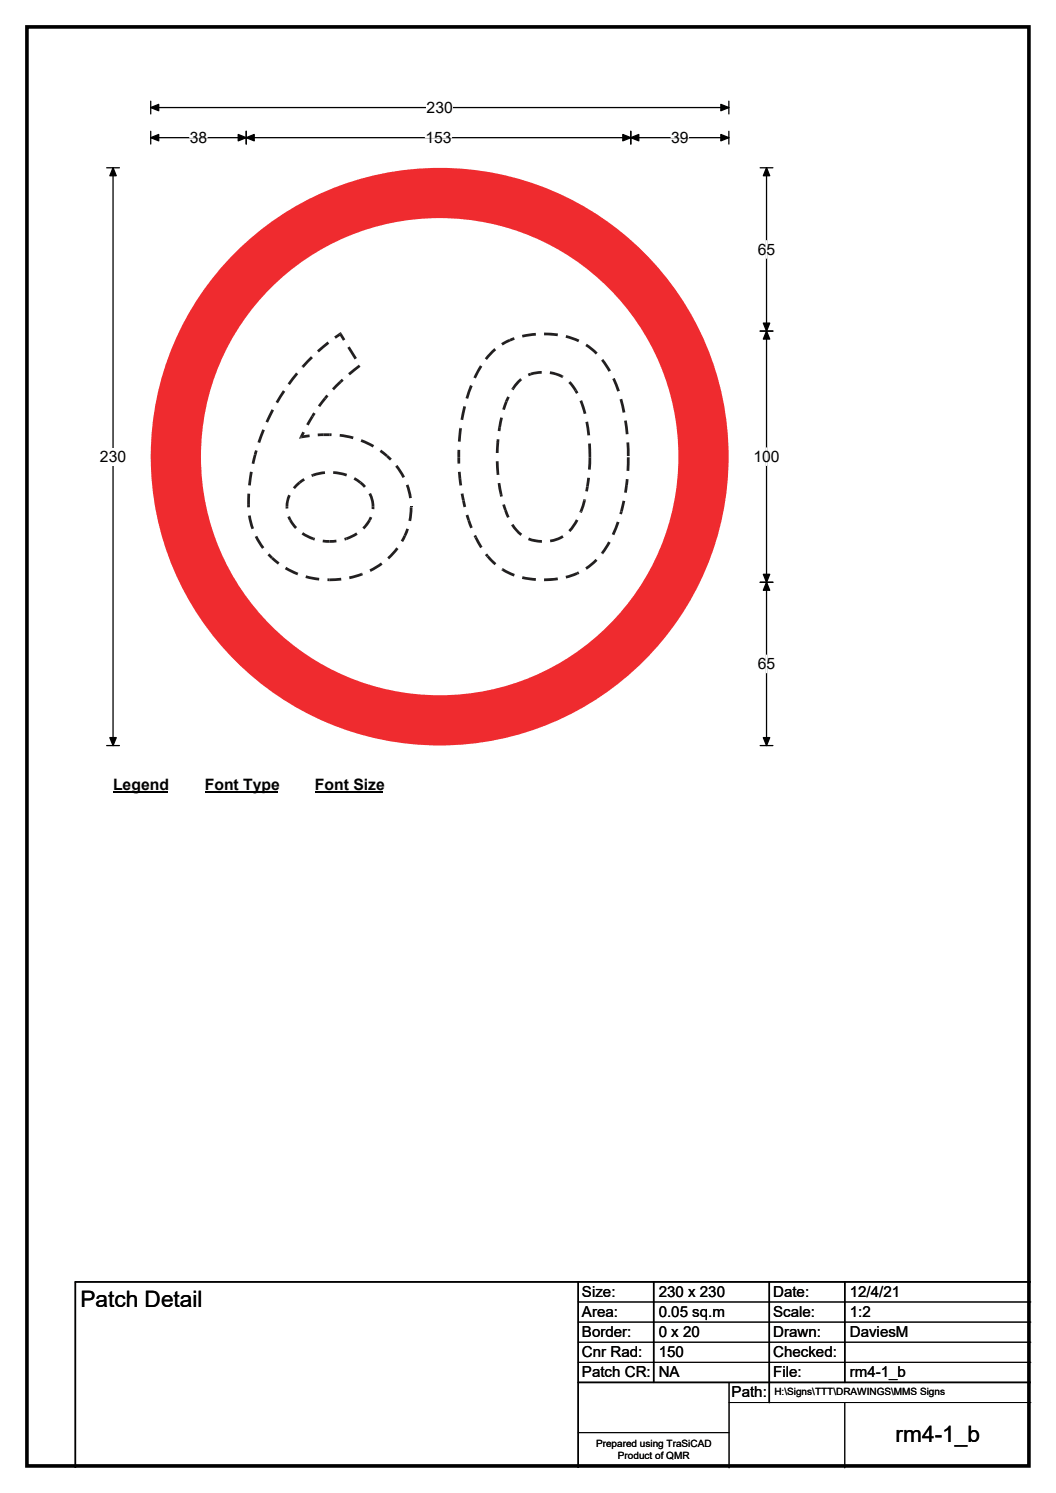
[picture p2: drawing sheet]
<svg xmlns="http://www.w3.org/2000/svg" width="210mm" height="297mm" viewBox="0 0 210 297" stroke-linecap="round" stroke-linejoin="round" font-family="sans-serif">
<path d="M5.4 5.4h199.2v286.3h-199.2z" fill="none" stroke="#000" stroke-width=".72"/>
<path d="M30 21.4h114.9M30 20.1v2.6M144.9 20.1v2.6" fill="none" stroke="#000" stroke-width=".25"/>
<path d="M30 21.4l1.6-.6v1.2zM143.3 20.8l1.6 .6-1.6 .6z" fill="#000" stroke="#000" stroke-width=".25"/>
<path d="M84.8 19.7h5.2v3.5h-5.2z" fill="#fff"/>
<path d="M21.2 33.4h2.5M22.5 33.4v114.9M30 27.4h114.9M30 26.1v2.6M49 26.1v2.6M125.4 26.1v2.6M144.9 26.1v2.6M21.2 148.3h2.5" fill="none" stroke="#000" stroke-width=".25"/>
<path d="M22.5 33.4l.6 1.6h-1.3zM30 27.4l1.6-.6v1.2zM49 27.4l1.5-.6v1.2zM47.4 26.8l1.6 .6-1.6 .6zM123.8 26.8l1.6 .6-1.6 .6zM125.4 27.4l1.6-.6v1.2zM143.3 26.8l1.6 .6-1.6 .6zM21.8 146.7h1.3l-.6 1.6z" fill="#000" stroke="#000" stroke-width=".25"/>
<path d="M37.7 27.4h3.5M84.6 27.4h5.2M133.4 27.4h3.5" fill="none" stroke="#fff" stroke-width=".25"/>
<path d="M19.9 89.1h5.2v3.5h-5.2z" fill="#fff"/>
<path d="M151.2 33.4h2.5M152.4 33.4v114.9M151.2 65.9h2.5M151.2 115.8h2.5M151.2 148.3h2.5" fill="none" stroke="#000" stroke-width=".25"/>
<path d="M152.4 33.4l.7 1.6h-1.3zM152.4 65.9l.7 1.6h-1.3zM151.8 64.3h1.3l-.7 1.6zM151.8 114.3h1.3l-.7 1.5zM152.4 115.8l.7 1.6h-1.3zM151.8 146.7h1.3l-.7 1.6z" fill="#000" stroke="#000" stroke-width=".25"/>
<path d="M152.4 47.9v3.5M152.4 89.1v3.5M152.4 130.3v3.5" fill="none" stroke="#fff" stroke-width=".25"/>
<path d="M22.5 154.3h10.7v3.5h-10.7z" fill="#fff"/>
<path d="M22.5 157.6h10.7" fill="none" stroke="#000" stroke-width=".32"/>
<path d="M40.7 154.3h14.4v3.5h-14.4z" fill="#fff"/>
<path d="M40.7 157.6h14.4" fill="none" stroke="#000" stroke-width=".32"/>
<path d="M62.6 154.3h13.5v3.5h-13.5z" fill="#fff"/>
<path d="M62.6 157.6h13.5" fill="none" stroke="#000" stroke-width=".32"/>
<circle cx="87.4" cy="90.8" r="57.5" fill="#fff"/>
<circle cx="87.4" cy="90.9" r="52.5" fill="none" stroke="#ef2b2f" stroke-width="10"/>
<g fill="#221f20">
<path d="M81.5 100.9h.5l-.3 2.8-.5-.1z"/>
<path d="M80.8 105.1l.5 .2-.5 1.4-.5-.2z"/>
<path d="M80.3 106.5l.5 .2-.6 1.1-.5-.2z"/>
<path d="M78.8 108.9l.4 .3-1.8 2.1-.4-.4z"/>
<path d="M73.5 113.3l2.3-1.4 .3 .5-2.4 1.4z"/>
<path d="M71.9 114l.1-.1 .2 .5-.1 .1z"/>
<path d="M69.4 114.7l2.5-.7 .2 .5-2.6 .7z"/>
<path d="M65.6 115.1l2.2-.1 .1 .5-2.3 .1z"/>
<path d="M65.1 115.1h.5v.5h-.5z"/>
<path d="M60.9 114.5l2.6 .5-.1 .5-2.7-.5z"/>
<path d="M59.3 113.9l-.2 .6z"/>
<path d="M56.9 112.8l2.4 1.1-.2 .5-2.5-1.2z"/>
<path d="M54.3 110.8l1.3 1.1-.3 .4-1.4-1.1z"/>
<path d="M53.2 110.5l.4-.4 .7 .7-.4 .4z"/>
<path d="M50.7 106.8l.5-.2 1.4 2.3-.5 .3z"/>
<path d="M49.3 102.6h.6l.6 2.5-.5 .2z"/>
<path d="M49.1 100.3h.6v.6h-.5z"/>
<path d="M49.2 98.2h.5v2.1h-.6z"/>
<path d="M49.7 93.8l.5 .1-.3 2.7-.6-.1z"/>
<path d="M50.5 90.4l.5 .2-.4 1.7-.6-.1z"/>
<path d="M50.7 89.6l.5 .1-.2 .9-.5-.2z"/>
<path d="M52.2 85.4l.5 .2-1 2.5-.5-.1z"/>
<path d="M54 81.4l.5 .3-1.2 2.4-.5-.2z"/>
<path d="M56.2 77.7l.5 .3-1.4 2.2-.5-.2z"/>
<path d="M58.9 74.1l.4 .3-1.7 2.2-.4-.3z"/>
<path d="M60 72.8l.4 .4-.5-.3z"/>
<path d="M61.8 70.9l.4 .3-1.8 2-.4-.4z"/>
<path d="M63 69.7l2.1-1.8 .4 .5-2.1 1.7z"/>
<path d="M66.4 67l1.1-.8 .4 .1-.4 .3 .3 .1-1 .7z"/>
<path d="M67.5 66.2l.3-.1 .1 .2z"/>
<path d="M67.5 66.6l.4-.3 .8 1.2-.5 .3z"/>
<path d="M69.1 69.2l.4-.3 1.5 2.3-.5 .3z"/>
<path d="M69.2 74.3l2.2-1.8 .3 .5-2.1 1.7z"/>
<path d="M67.5 75.8l.5-.4 .3 .4-.4 .4z"/>
<path d="M66.9 76.4l.6-.6 .4 .4-1.5 1.5-.4-.4z"/>
<path d="M64.9 78.5l.4 .4-.4 .5-.5-.3z"/>
<path d="M64.4 79.1l.5 .3-1.2 1.6-.5-.3z"/>
<path d="M62.3 82l.5 .3-.4 .7-.5-.3z"/>
<path d="M61.9 82.7l.5 .3-1 1.7-.5-.3z"/>
<path d="M60.1 85.9l.5 .2-.5 1-.2-.4v.5l-.3-.4z"/>
<path d="M59.6 86.8l.3 .4-.5 .1z"/>
<path d="M59.9 86.7l1.6-.3 .1 .6-1.7 .2z"/>
<path d="M63.2 86.3l1.1-.1v.6h-1.1z"/>
<path d="M64.3 86.2h1.3v.6h-1.3z"/>
<path d="M65.6 86.2h.3v.6h-.3z"/>
<path d="M67.6 86.3l2.7 .5-.1 .6-2.7-.5z"/>
<path d="M71.9 87.4l-.2 .5z"/>
<path d="M71.9 87.4l2.5 1.1-.3 .5-2.4-1.1z"/>
<path d="M75.8 89.5l1.4 1-.4 .4-1.3-1z"/>
<path d="M77.2 90.5l.7 .7-.4 .4-.7-.7z"/>
<path d="M78.6 92.8l.5-.3 1.4 2.3-.4 .3z"/>
<path d="M80.7 96.6l.5-.2 .7 2.7h-.6z"/>
<path d="M81.5 100.7h.5v.2h-.5z"/>
<path d="M73.3 98.3l.5-.2 .5 1.6 .1 1.1h-.5l-.1-1z"/>
<path d="M73.3 98.3l.5-.2z"/>
<path d="M71.9 95.8l.9 .9-.4 .3-.9-.8z"/>
<path d="M70.6 95l1.3 .8-.4 .4-1.2-.8z"/>
<path d="M66.3 93.7l2.7 .6-.1 .5-2.7-.5z"/>
<path d="M62.2 94.3l2.4-.6v.6l-2.2 .5z"/>
<path d="M61.9 94.4l.3-.1 .2 .5-.3 .1z"/>
<path d="M59.4 95.8l.9-.7 .3 .5-.9 .6z"/>
<path d="M59 96.1l.4-.3 .3 .4-1 1.1-.5-.3z"/>
<path d="M57.3 98.4l.5 .2-.4 1.2-.1 1h-.5l.2-1.4z"/>
<path d="M56.8 100.8h.5v.4h-.5z"/>
<path d="M57.1 102.9l.6-.2 .3 .7-.5 .2z"/>
<path d="M57.5 103.6l.5-.2 1.1 1.5-.4 .3z"/>
<path d="M60.3 105.9l2.1 1-.2 .5-2.2-1z"/>
<path d="M62.4 106.9l.3 .1-.2 .5-.3-.1z"/>
<path d="M64.2 107.4l1.3 .1v.5l-1.4-.1z"/>
<path d="M65.5 107.5l1.4-.1v.5l-1.4 .1z"/>
<path d="M68.4 107l.4-.1 .2 .5-.4 .1z"/>
<path d="M68.8 106.9l2-1 .3 .5-2.1 1z"/>
<path d="M73.2 103.4l.5 .2-1.3 1.7-.3-.4z"/>
<path d="M73.5 102.8l.5 .2-.3 .6-.5-.2z"/>
<path d="M73.9 100.8h.5v.5h-.5z"/>
<path d="M124.7 91h.5l-.1 2.7h-.5z"/>
<path d="M124.4 95.3l.6 .1-.1 1.1h-.6z"/>
<path d="M124.3 96.5h.6l-.3 1.6-.5-.1z"/>
<path d="M123.8 99.6l.5 .1-.5 2.1-.5-.1z"/>
<path d="M123.3 101.7l.5 .1-.1 .6-.6-.2z"/>
<path d="M122.6 103.8l.6 .1-1 2.6-.5-.2z"/>
<path d="M121.6 106.3l.6 .2z"/>
<path d="M120.9 107.7l.5 .3-1.5 2.3-.4-.4z"/>
<path d="M119.5 109.9l.4 .4z"/>
<path d="M116.4 112.9l2-1.7 .4 .4-2.1 1.7z"/>
<path d="M114.7 113.8l.3-.1 .2 .5-.3 .1z"/>
<path d="M112.5 114.6l2.2-.8 .2 .5-2.3 .8z"/>
<path d="M108.2 115.1l2.7-.2 .1 .5-2.8 .2z"/>
<path d="M103.9 114.6l2.7 .4-.1 .6-2.7-.4z"/>
<path d="M100.1 113.1l2.3 1.1-.2 .5-2.4-1.2z"/>
<path d="M100 113l.1 .1-.3 .4h-.1z"/>
<path d="M96.8 110.8l.4-.3 1.5 1.6-.4 .4z"/>
<path d="M96.4 110.4l.5-.3 .3 .4-.4 .3z"/>
<path d="M94.4 107l.4-.2 1.1 2-.4 .3z"/>
<path d="M94.2 106.7l.5-.3 .1 .4-.4 .2z"/>
<path d="M92.9 103.6l.6-.2 .5 1.5-.5 .2z"/>
<path d="M92.6 102.5l.5-.1 .4 1-.6 .2z"/>
<path d="M91.9 99.6l.5-.1 .3 1.3-.5 .1z"/>
<path d="M91.6 98.3l.5-.2 .3 1.4-.5 .1z"/>
<path d="M91.2 95.3l.5-.1 .2 1.3-.5 .1z"/>
<path d="M91.1 93.9h.5l.1 1.3-.5 .1z"/>
<path d="M91 91h.5v1.2h-.5z"/>
<path d="M91 89.5h.5v1.5h-.5z"/>
<path d="M91.3 85.3h.5l-.2 2.6-.5-.1z"/>
<path d="M91.3 85.1l.6 .1-.1 .1h-.5z"/>
<path d="M92.1 80.8l.6 .1-.6 2.7-.5-.1z"/>
<path d="M93.5 76.6l.5 .2-.9 2.6-.5-.2z"/>
<path d="M95.4 72.7l.5 .2-1.3 2.4-.5-.2z"/>
<path d="M97.5 70l.8-.7 .4 .4-1.9 1.9-.4-.3z"/>
<path d="M99.7 68.3l1.6-.9 .2 .5-1.5 .8z"/>
<path d="M101.3 67.4l.9-.3 .2 .5-.9 .3z"/>
<path d="M103.8 66.6l2.7-.4 .1 .6-2.7 .4z"/>
<path d="M108.2 66.2l2.8 .2-.1 .5-2.7-.2z"/>
<path d="M112.6 66.7l2.6 .9-.2 .5-2.5-.9z"/>
<path d="M116.7 68.4l2.2 1.7-.5 .4-2-1.6z"/>
<path d="M119.5 71.8l.5-.4 1.5 2.3-.5 .3z"/>
<path d="M121.8 75.4l.4-.2 1.1 2.5-.6 .2z"/>
<path d="M123.2 79.5l.5-.2 .7 2.7-.6 .1z"/>
<path d="M124.1 83.7l.5-.1 .4 2.8h-.6z"/>
<path d="M124.6 88h.5l.1 2.7h-.5z"/>
<path d="M116.9 88.3l.6-.1 .1 2.8h-.6z"/>
<path d="M116.4 84l.5-.1 .4 2.7h-.5z"/>
<path d="M115.2 79.8l.5-.2 .9 2.7-.5 .1z"/>
<path d="M114.2 77.8l.5-.2 .3 .5-.5 .3z"/>
<path d="M113 76.2l.5-.3 1.2 1.7-.5 .2z"/>
<path d="M111.9 74.7l.2 .1-.3 .4h-.1z"/>
<path d="M109.4 73.9l1.5 .3 1 .5-.2 .5-1.2-.5-1.2-.3z"/>
<path d="M105.5 74.2l2.2-.4v.6l-2.1 .3z"/>
<path d="M104.9 74.4l.6-.2 .1 .5-.4 .2z"/>
<path d="M103.4 75.3l.4 .4z"/>
<path d="M102.9 75.7l.5-.4 .4 .4-1.5 1.7-.5-.2z"/>
<path d="M101.8 77.2l.5 .2-.2 .3-.4-.3z"/>
<path d="M100.9 78.8l.5 .3-.5 .9-.5-.2z"/>
<path d="M100.4 79.8l.5 .2-.5 1.6-.5-.2z"/>
<path d="M99.5 83l.5 .1-.4 1.9-.5-.1z"/>
<path d="M99.1 84.9l.5 .1-.1 .8-.5-.1z"/>
<path d="M98.8 87.4h.5v.6l-.6-.1z"/>
<path d="M98.7 87.9l.6 .1-.2 2.1h-.5z"/>
<path d="M98.6 91.8h.5l.2 2.6-.5 .1z"/>
<path d="M99 96.1h.5l.4 2.2-.5 .1z"/>
<path d="M99.4 98.4l.5-.1 .1 .4-.5 .1z"/>
<path d="M99.9 100.5l.5-.2 .4 1.1-.6 .2z"/>
<path d="M100.2 101.6l.6-.2 .5 1.4-.5 .2z"/>
<path d="M101.6 104.5l.5-.3 .8 1.1 .9 .9-.3 .4-1-.9z"/>
<path d="M105.2 107l1 .3 1.6 .1v.6l-1.5-.2-1.3-.3z"/>
<path d="M109.3 107.4l1.6-.4 .9-.5 .3 .5-1 .5-1.7 .4z"/>
<path d="M114.5 103.3l.5 .3-1.6 2.3-.4-.4z"/>
<path d="M115.3 101.6l.5 .3-.1 .2-.5-.2z"/>
<path d="M116 99.5l.5 .1-.7 2.3-.5-.3z"/>
<path d="M116 99.3l.5 .1v.2l-.5-.1z"/>
<path d="M116.5 96.8l.6 .1-.2 .9-.5-.1z"/>
<path d="M116.8 95l.5 .1-.2 1.8-.6-.1z"/>
<path d="M117 91h.6l-.1 2.5-.6-.1z"/>
</g>
<path d="M115 255v37M130 255v20M153 255v24M168 255v20M205 255h-190v37M115 275h90" fill="none" stroke="#000" stroke-width=".3"/>
<path d="M115 259h90M115 263h90M115 267h90M115 271h90M145 279h60M145 275v17M168 279v13M115 285h30" fill="none" stroke="#000" stroke-width=".2"/>
<g font-size="4.5">
<text x="16" y="260.1">Patch Detail</text>
<text x="178.1" y="286.9">rm4-1_b</text>
</g>
<g font-size="3.1">
<text x="84.8" y="22.5">230</text>
<text x="37.7" y="28.4">38</text>
<text x="84.6" y="28.4">153</text>
<text x="133.4" y="28.4">39</text>
<text x="150.7" y="50.7">65</text>
<text x="19.9" y="91.9">230</text>
<text x="149.8" y="91.9">100</text>
<text x="150.7" y="133.1">65</text>
<text x="22.5" y="157.1">Legend</text>
<text x="40.7" y="157.1">Font Type</text>
<text x="62.6" y="157.1">Font Size</text>
</g>
<g font-size="3">
<text x="115.7" y="258">Size:</text>
<text x="131" y="258">230 x 230</text>
<text x="153.7" y="258">Date:</text>
<text x="169" y="258">12/4/21</text>
<text x="115.7" y="262">Area:</text>
<text x="131" y="262">0.05 sq.m</text>
<text x="153.7" y="262">Scale:</text>
<text x="169" y="262">1:2</text>
<text x="115.7" y="266">Border:</text>
<text x="115.7" y="270">Cnr Rad:</text>
<text x="131" y="266">0 x 20</text>
<text x="131" y="270">150</text>
<text x="153.7" y="266">Drawn:</text>
<text x="153.7" y="270">Checked:</text>
<text x="169" y="266">DaviesM</text>
<text x="115.7" y="274">Patch CR:</text>
<text x="131" y="274">NA</text>
<text x="153.7" y="274">File:</text>
<text x="169" y="274">rm4-1_b</text>
<text x="145.5" y="278">Path:</text>
</g>
<g font-size="2">
<text x="154" y="277.6">H:\Signs\TTT\DRAWINGS\MMS Signs</text>
<text x="118.5" y="287.8">Prepared using TraSiCAD</text>
<text x="122.9" y="290.2">Product of QMR</text>
</g>
</svg>
